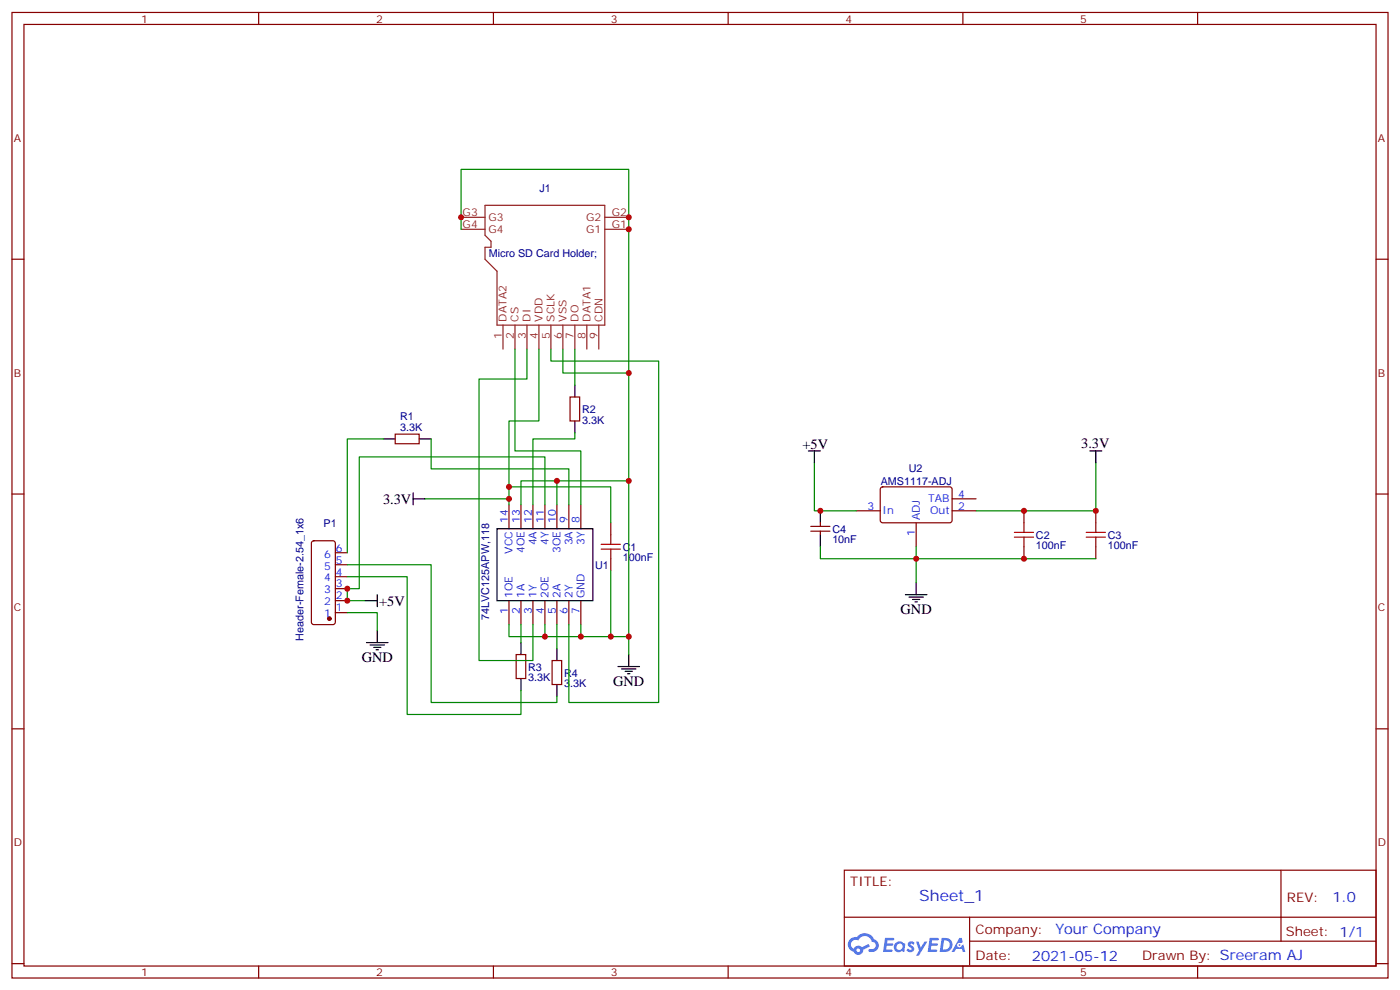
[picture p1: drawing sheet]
<svg xmlns="http://www.w3.org/2000/svg" width="412mm" height="292mm" viewBox="0 0 412 292" stroke-linecap="round" stroke-linejoin="round" font-family="sans-serif">
<g fill="none" stroke="#870000" stroke-width=".35">
<path d="M3.5 3.7h405.4v284.3h-405.4zM7.1 7.2h398.2v277.3h-398.2zM76.2 3.7v3.5M145.3 3.7v3.5M214.5 3.7v3.5M283.6 3.7v3.5M352.8 3.7v3.5M3.5 76.3h3.6M405.3 76.3h3.6M3.5 145.5h3.6M405.3 145.5h3.6M3.5 214.6h3.6"/>
<path d="M405.3 214.6h3.6M248.7 256.3h156.6v28.2h-156.6zM377.3 256.3v20.9M248.7 270.1h156.5M285.6 277.2h119.6M285.6 270.1v14.1M3.5 283.8h3.6M76.2 284.5v3.5M145.3 284.5v3.5M214.5 284.5v3.5M283.6 284.5v3.5M352.8 284.5v3.5"/>
<path d="M405.3 283.8h3.6"/>
</g>
<g fill="#5487ff">
<path d="M267.7 277.4a1.22 1.22 0 0 1 1.7 .3l-.4 .6a.47 .47 0 0 0-.3-.4 .47 .47 0 0 0-.5 .2l.1 .2a1.14 1.14 0 0 1 .8 1.7 1.14 1.14 0 0 1-1.9 0l-.2-.2 .5-.5 .7 .4a.29 .29 0 0 0 .3-.2 .29 .29 0 0 0-.2-.4 1.04 1.04 0 0 1-.6-1.7z"/>
<path d="M260.7 276.2h2.4l.3 .2-.2 .5h-1.8l-.1 .9h1.5l.3 .3-.3 .4h-1.6l-.2 1.1 1.7 .1 .2 .3-.2 .3h-2.6z"/>
<path d="M273.8 276.2h2.4l.3 .2-.1 .5h-1.8l-.2 .9h1.6l.3 .3-.4 .4h-1.6l-.1 1.1 1.7 .1 .2 .3-.2 .3h-2.6z"/>
<path d="M282.6 276.2h.7l.3 1.2-.6 .4a.69 .69 0 0 0-1 .2 .69 .69 0 0 0 .4 1 .69 .69 0 0 0 .9-.6l.5-.3 .6 2.2h-.8l-.2-.9h-1.8l-.5 .9h-.8z"/>
<path d="M269.8 277.3h.8l.6 1.8 1.1-1.8h.9l-2.6 4.2h-.8l.9-1.6z"/>
<path d="M277.4 276.2l-.6 4.1h1.3a2.11 2.11 0 0 0 2.5-2.1 2.11 2.11 0 0 0-2.5-2zM278.1 276.9a1.39 1.39 0 0 1 1.7 1.4 1.39 1.39 0 0 1-1.8 1.3h-.3z"/>
<path d="M263.7 277.8a1.54 1.54 0 0 0-.1 2.2 1.54 1.54 0 0 0 2.2 .1l.6 .2 .3-2.3-.2-.2h-.4a1.49 1.49 0 0 0-2.4 0zM264 278.8a.94 .94 0 0 1 1.8 0 .94 .94 0 0 1-1.8 0z"/>
<path d="M250.4 276.6a2.18 2.18 0 0 0 1.1 3.7 1.44 1.44 0 0 0 1.6 .9 1.44 1.44 0 0 0 1.2-1.5l2-1-.5-.7-1.9 .9a1.47 1.47 0 0 0-2.4 .5 1.39 1.39 0 0 1-.7-2 1.39 1.39 0 0 1 2-.4 2.12 2.12 0 0 1 2.2-1.3 2.12 2.12 0 0 1 1.9 1.7 1.14 1.14 0 0 1 1.1 1.4 1.14 1.14 0 0 1-1.7 .7 .43 .43 0 0 0-.5 .4 .43 .43 0 0 0 .4 .4 1.98 1.98 0 0 0 2.5-1.2 1.98 1.98 0 0 0-1.2-2.5 3.1 3.1 0 0 0-5.3-.7l-.9 .1zM252.3 279.9a.55 .55 0 0 1 1.1 0 .55 .55 0 0 1-1.1 0z"/>
<circle cx="282.6" cy="278.3" r=".26"/>
</g>
<g fill="none" stroke="#8c2424" stroke-width=".35">
<path d="M135.8 67.5h7.1M135.8 64h7.1M142.9 60.5h35.3v35.2h-31.8v-15.8l-3.5-3.6v-3.5h1.7v-1.8l-1.7-1.7zM178.2 67.5h7M178.2 64h7M148.2 95.7v7.1M151.7 95.7v7.1M155.2 95.7v7.1M158.7 95.7v7.1M162.3 95.7v7.1M165.8 95.7v7.1M169.3 95.7v7.1"/>
<path d="M172.9 95.7v7.1M176.4 95.7v7.1"/>
</g>
<g fill="none" stroke="#870000" stroke-width=".35">
<path d="M167.9 116.9h2.8v7.1h-2.8zM116.4 127.8h7.1v2.9h-7.1zM92 159.5l.4-.3h5.7l.6 .5 .1 23.5-.5 .7h-5.9l-.6-.4-.1-23.6zM149.9 148.7v7M153.5 148.7v7M157 148.7v7M160.5 148.7v7M164 148.7v7M167.6 148.7v7M171.1 148.7v7M179.9 154v3.5M238.8 155h5.7"/>
<path d="M238.8 156.4h5.7M241.7 154v1M241.7 156.4v1.1M252.2 150.4h7.1M259.5 143.6l.5-.2h20l.5 .7-.1 9.4-.6 .5-20.1-.1-.4-.7v-9.1zM269.9 154v7M280.5 150.4h7M280.5 146.9h7M301.6 150.4v3.6M322.8 150.4v3.6M98.8 176.9h3.5M98.8 173.4h3.5"/>
<path d="M98.8 169.8h3.5M98.8 166.3h3.5M98.8 162.8h3.5M149.9 176.9v7M153.5 176.9v7M157 176.9v7M160.5 176.9v7M164 176.9v7M167.6 176.9v7M171.1 176.9v7M179.9 164.5v3.6M301.6 161v3.5"/>
<path d="M322.8 161v3.5M98.8 180.4h3.5M152 192.8h2.9v7h-2.9zM162.6 194.5h2.9v7.1h-2.9z"/>
</g>
<g fill="none" stroke="#000" stroke-width=".35">
<path d="M169.3 113.4v3.5M112.9 129.3h3.5M123.5 129.3h3.5M169.3 124v3.5M238.1 132.8h3.6M239.9 132.8v3.5M321 132.8h3.6M322.8 132.8v3.5M121.7 146.9h3.5M121.7 145.1v3.6M146.4 155.7h28.2v21.2h-28.2zM241.7 150.4v3.6"/>
<path d="M241.7 157.5v3.5M107.6 176.9h3.5M111.1 175.1v3.5M266.7 175.1h6.3M267.8 175.8h4.2M268.8 176.5h2.1M269.5 177.2h.7M269.9 171.6v3.5M107.9 189.2h6.4M109 189.9h4.2M110.1 190.6h2.1M110.8 191.3h.7"/>
<path d="M111.1 185.7v3.5M153.5 189.2v3.6M153.5 199.8v3.5M164 191v3.5M182 196.3h6.4M183.1 197h4.2M184.1 197.7h2.2M184.9 198.4h.7M185.2 192.8v3.5M164 201.6v3.5"/>
</g>
<path d="M179.9 157.5v2.8M298.8 158.2h5.6M298.8 156.8h5.6M301.6 154v2.8M301.6 158.2v2.8M320 158.2h5.6M320 156.8h5.6M322.8 154v2.8M322.8 158.2v2.8M177.1 161.7h5.6M177.1 160.3h5.6M179.9 161.7v2.8" fill="none" stroke="#a10000" stroke-width=".35"/>
<circle cx="97" cy="182.2" r=".53" fill="#870000" stroke="#870000" stroke-width=".35"/>
<g fill="none" stroke="#008700" stroke-width=".35">
<path d="M135.8 67.5v-17.6h49.4v60h-19.4v-7.1M151.7 102.8v30h19.4v15.9M155.2 102.8v8.8h-14.1v82.9h15.9v-10.6M158.7 102.8v21.2h-8.8v24.7M162.3 102.8v3.5h31.7v100.6h-26.4v-23M169.3 102.8v10.6M185.2 109.9v31.7h-21.2M112.9 129.3h-10.6v33.5M127 129.3v8.8h40.6v10.6M169.3 127.5v1.8h-12.3v19.4M239.9 136.3v14.1h12.3M322.8 136.3v14.1h-35.3"/>
<path d="M125.2 146.9h24.7M149.9 143.4h30v10.6M153.5 148.7v-7.1h10.5v7.1M160.5 148.7v-14.2h-54.7v38.9h-3.5v3.5h5.3M185.2 141.6v45.9h-14.1M102.3 166.3h24.7v40.6h37v-1.8M102.3 169.8h17.6v40.6h33.6v-7.1M179.9 168.1v19.4M241.7 161v3.5h81.1M269.9 161v10.6M102.3 180.4h8.8v5.3M149.9 183.9v3.6h10.6v-3.6"/>
<path d="M153.5 183.9v5.3M164 183.9v7.1M171.1 183.9v3.6h-10.6M185.2 187.5v5.3"/>
</g>
<g fill="#c00">
<circle cx="185.2" cy="109.9" r=".88"/>
<circle cx="164" cy="141.6" r=".88"/>
<circle cx="160.5" cy="187.5" r=".88"/>
<circle cx="185.2" cy="141.6" r=".88"/>
<circle cx="171.1" cy="187.5" r=".88"/>
<circle cx="185.2" cy="187.5" r=".88"/>
<circle cx="185.2" cy="67.5" r=".88"/>
<circle cx="135.8" cy="64" r=".88"/>
<circle cx="185.2" cy="64" r=".88"/>
<circle cx="149.9" cy="143.4" r=".88"/>
<circle cx="149.9" cy="146.9" r=".88"/>
<circle cx="102.3" cy="173.4" r=".88"/>
<circle cx="179.9" cy="187.5" r=".88"/>
<circle cx="301.6" cy="150.4" r=".88"/>
<circle cx="301.6" cy="164.5" r=".88"/>
<circle cx="269.9" cy="164.5" r=".88"/>
<circle cx="322.8" cy="150.4" r=".88"/>
<circle cx="241.7" cy="150.4" r=".88"/>
<circle cx="102.3" cy="176.9" r=".88"/>
</g>
<text font-size="4.6" fill="#00f" x="270.8" y="265.3">Sheet_1</text>
<g font-size="4.2">
<text x="318.5" y="131.8">3.3V</text>
<text x="236.4" y="132.1">+5V</text>
<text x="112.8" y="148.3">3.3V</text>
<text x="111.7" y="178.5">+5V</text>
<text x="265.3" y="180.8">GND</text>
<text x="106.5" y="194.9">GND</text>
<text x="180.6" y="201.9">GND</text>
</g>
<g font-size="4.2" fill="#00f">
<text x="392.5" y="265.5">1.0</text>
<text x="310.9" y="275.1">Your Company</text>
<text x="304" y="282.9">2021-05-12</text>
</g>
<g font-size="3.9" fill="#800">
<text x="250.5" y="260.8">TITLE:</text>
<text x="379.1" y="265.5">REV:</text>
<text x="287.4" y="275">Company:</text>
<text x="378.7" y="275.7">Sheet: 1/1</text>
<text x="287.4" y="282.7">Date:</text>
<text x="336.4" y="282.8">Drawn By: Sreeram AJ</text>
</g>
<g font-size="3.2" fill="#800">
<text x="41.6" y="6.7">1</text>
<text x="110.8" y="6.7">2</text>
<text x="179.9" y="6.7">3</text>
<text x="249.1" y="6.7">4</text>
<text x="318.2" y="6.7">5</text>
<text x="4.1" y="41.8">A</text>
<text x="405.9" y="41.8">A</text>
<text x="4.1" y="110.9">B</text>
<text x="405.9" y="110.9">B</text>
<text x="4.1" y="180.1">C</text>
<text x="405.9" y="180.1">C</text>
<text x="4.1" y="249.2">D</text>
<text x="405.9" y="249.2">D</text>
<text x="41.6" y="287.5">1</text>
<text x="110.8" y="287.5">2</text>
<text x="179.9" y="287.5">3</text>
<text x="249.1" y="287.5">4</text>
<text x="318.2" y="287.5">5</text>
</g>
<g font-size="3.2" fill="#000080">
<text x="158.9" y="56.4">J1</text>
<text x="144" y="75.8">Micro SD Card Holder;</text>
<text x="117.8" y="123.8">R1</text>
<text x="171.4" y="124.7">3.3K</text>
<text x="171.5" y="121.7">R2</text>
<text x="117.8" y="126.8">3.3K</text>
<text x="259.4" y="142.8">AMS1117-ADJ</text>
<text x="267.7" y="139.1">U2</text>
<text x="95.3" y="155.2">P1</text>
<text x="245.2" y="160">10nF</text>
<text x="245.2" y="157">C4</text>
<text x="305.2" y="161.8">100nF</text>
<text x="305.2" y="158.7">C2</text>
<text x="326.3" y="161.8">100nF</text>
<text x="326.3" y="158.7">C3</text>
<text x="175.3" y="167.6">U1</text>
<text x="183.4" y="165.3">100nF</text>
<text x="183.4" y="162.3">C1</text>
<text x="144.1" y="182.5" transform="rotate(-90 144.1 182.5)">74LVC125APW,118</text>
<text x="89.5" y="188.6" transform="rotate(-90 89.5 188.6)">Header-Female-2.54_1x6</text>
<text x="155.6" y="197.5">R3</text>
<text x="155.6" y="200.6">3.3K</text>
<text x="166.2" y="202.3">3.3K</text>
<text x="166.2" y="199.3">R4</text>
</g>
<g font-size="3.2" fill="#8d2323">
<text x="136.3" y="63.6">G3</text>
<text x="143.9" y="65.1">G3</text>
<text x="172.6" y="65.1">G2</text>
<text x="180.3" y="63.6">G2</text>
<text x="136.3" y="67.2">G4</text>
<text x="143.9" y="68.6">G4</text>
<text x="172.6" y="68.6">G1</text>
<text x="180.3" y="67.2">G1</text>
<text x="149.2" y="94.7" transform="rotate(-90 149.2 94.7)">DATA2</text>
<text x="152.8" y="94.7" transform="rotate(-90 152.8 94.7)">CS</text>
<text x="156.3" y="94.7" transform="rotate(-90 156.3 94.7)">DI</text>
<text x="159.8" y="94.7" transform="rotate(-90 159.8 94.7)">VDD</text>
<text x="163.3" y="94.7" transform="rotate(-90 163.3 94.7)">SCLK</text>
<text x="166.9" y="94.7" transform="rotate(-90 166.9 94.7)">VSS</text>
<text x="170.4" y="94.7" transform="rotate(-90 170.4 94.7)">DO</text>
<text x="173.9" y="94.7" transform="rotate(-90 173.9 94.7)">DATA1</text>
<text x="177.4" y="94.7" transform="rotate(-90 177.4 94.7)">CDN</text>
<text x="147.8" y="99.9" transform="rotate(-90 147.8 99.9)">1</text>
<text x="151.3" y="99.9" transform="rotate(-90 151.3 99.9)">2</text>
<text x="154.9" y="99.9" transform="rotate(-90 154.9 99.9)">3</text>
<text x="158.4" y="99.9" transform="rotate(-90 158.4 99.9)">4</text>
<text x="161.9" y="99.9" transform="rotate(-90 161.9 99.9)">5</text>
<text x="165.5" y="99.9" transform="rotate(-90 165.5 99.9)">6</text>
<text x="169" y="99.9" transform="rotate(-90 169 99.9)">7</text>
<text x="172.5" y="99.9" transform="rotate(-90 172.5 99.9)">8</text>
<text x="176" y="99.9" transform="rotate(-90 176 99.9)">9</text>
</g>
<g font-size="3.2" fill="#00f">
<text x="273.5" y="148">TAB</text>
<text x="282.2" y="146.5">4</text>
<text x="149.6" y="154" transform="rotate(-90 149.6 154)">14</text>
<text x="153.1" y="154" transform="rotate(-90 153.1 154)">13</text>
<text x="156.6" y="154" transform="rotate(-90 156.6 154)">12</text>
<text x="160.2" y="154" transform="rotate(-90 160.2 154)">11</text>
<text x="163.7" y="154" transform="rotate(-90 163.7 154)">10</text>
<text x="167.2" y="154" transform="rotate(-90 167.2 154)">9</text>
<text x="170.7" y="154" transform="rotate(-90 170.7 154)">8</text>
<text x="255.5" y="150.1">3</text>
<text x="260" y="151.5">In</text>
<text x="270.9" y="153.2" transform="rotate(-90 270.9 153.2)">ADJ</text>
<text x="274" y="151.5">Out</text>
<text x="282.2" y="150.1">2</text>
<text x="158" y="160.6" transform="rotate(-90 158 160.6)">4A</text>
<text x="161.6" y="160.4" transform="rotate(-90 161.6 160.4)">4Y</text>
<text x="168.6" y="160.6" transform="rotate(-90 168.6 160.6)">3A</text>
<text x="172.2" y="160.4" transform="rotate(-90 172.2 160.4)">3Y</text>
<text x="269.5" y="157.7" transform="rotate(-90 269.5 157.7)">1</text>
<text x="95.5" y="167.7">5</text>
<text x="95.5" y="164.2">6</text>
<text x="99" y="165.9">5</text>
<text x="99" y="162.4">6</text>
<text x="151" y="163" transform="rotate(-90 151 163)">VCC</text>
<text x="154.5" y="162.9" transform="rotate(-90 154.5 162.9)">4OE</text>
<text x="165.1" y="162.9" transform="rotate(-90 165.1 162.9)">3OE</text>
<text x="95.5" y="171.2">4</text>
<text x="99" y="173">3</text>
<text x="99" y="169.5">4</text>
<text x="95.5" y="178.3">2</text>
<text x="95.5" y="174.8">3</text>
<text x="99" y="176.5">2</text>
<text x="151" y="176.2" transform="rotate(-90 151 176.2)">1OE</text>
<text x="154.5" y="176.2" transform="rotate(-90 154.5 176.2)">1A</text>
<text x="158" y="176.2" transform="rotate(-90 158 176.2)">1Y</text>
<text x="161.6" y="176.2" transform="rotate(-90 161.6 176.2)">2OE</text>
<text x="165.1" y="176.2" transform="rotate(-90 165.1 176.2)">2A</text>
<text x="168.6" y="176.2" transform="rotate(-90 168.6 176.2)">2Y</text>
<text x="172.2" y="176.2" transform="rotate(-90 172.2 176.2)">GND</text>
<text x="95.5" y="181.8">1</text>
<text x="99" y="180.1">1</text>
<text x="149.6" y="180.7" transform="rotate(-90 149.6 180.7)">1</text>
<text x="153.1" y="180.7" transform="rotate(-90 153.1 180.7)">2</text>
<text x="156.6" y="180.7" transform="rotate(-90 156.6 180.7)">3</text>
<text x="160.2" y="180.7" transform="rotate(-90 160.2 180.7)">4</text>
<text x="163.7" y="180.7" transform="rotate(-90 163.7 180.7)">5</text>
<text x="167.2" y="180.7" transform="rotate(-90 167.2 180.7)">6</text>
<text x="170.7" y="180.7" transform="rotate(-90 170.7 180.7)">7</text>
</g>
</svg>
